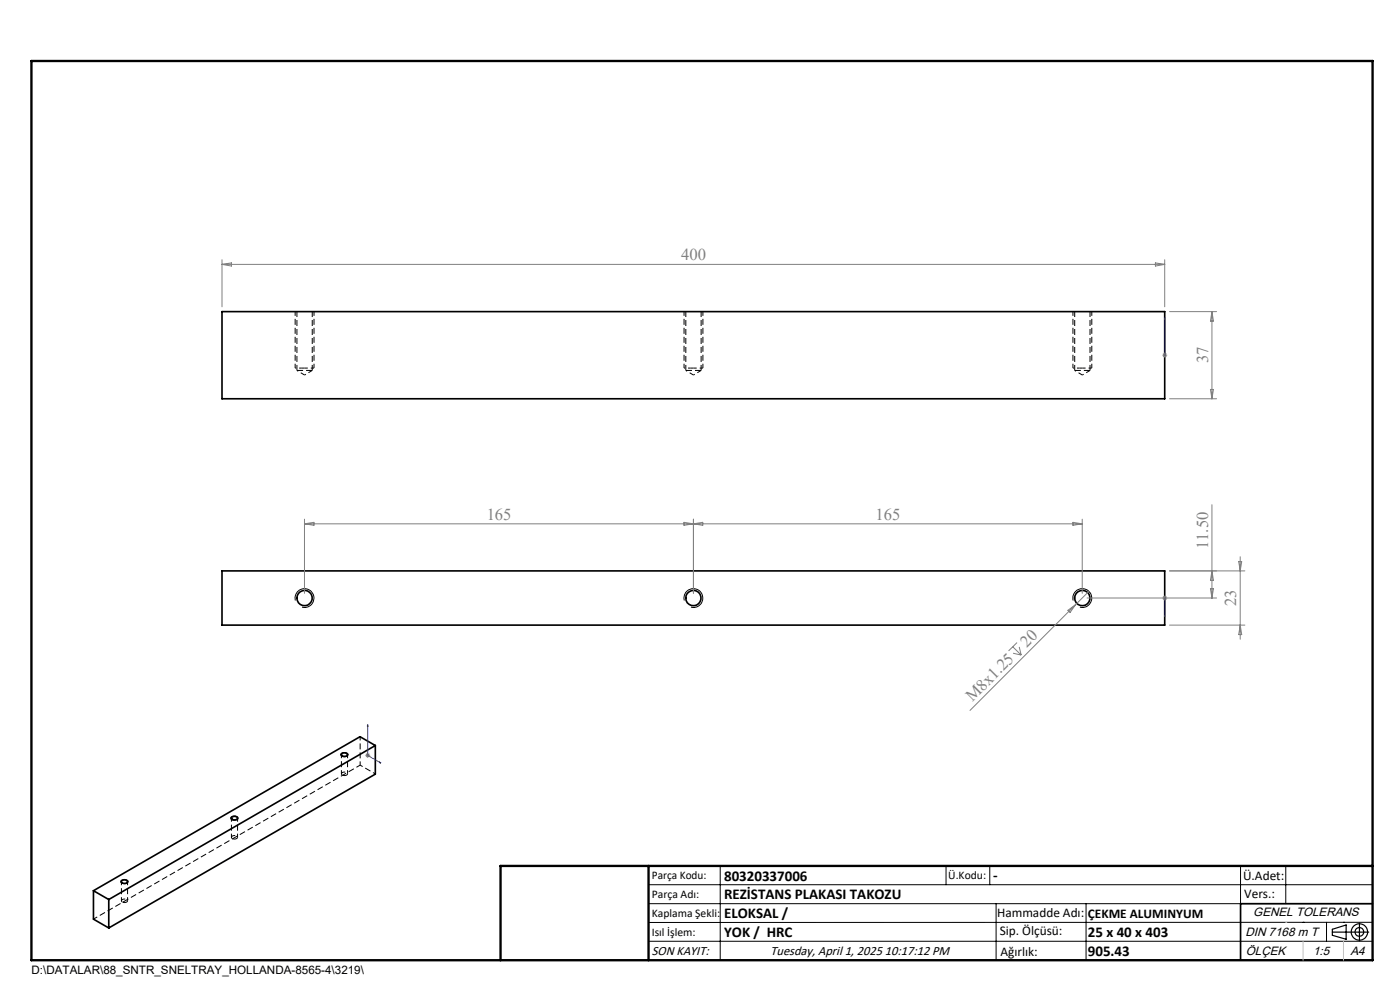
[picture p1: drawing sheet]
<svg xmlns="http://www.w3.org/2000/svg" width="297mm" height="210mm" viewBox="0 0 297 210" stroke-linecap="round" stroke-linejoin="round" font-family="sans-serif">
<path d="M63 78.6h3.2M64.6 78.1h-.6M145.5 78.6h3.2M147.1 78.1h-.6M228 78.6h3.2M229.6 78.1h-.6M49.3 177.9a.66 .66 0 0 0 1.1-.4 .76 .76 0 0 0-1.3 .2l.2 .2M72.6 164.4a.66 .66 0 0 0 1.1-.4 .76 .76 0 0 0-1.3 .2l.2 .2M26 191.3a.66 .66 0 0 0 1-.3 .76 .76 0 0 0-1.2 .1l.2 .2" fill="none" stroke="#000" stroke-width=".21" stroke-dasharray="1.3 .6" stroke-linecap="butt"/>
<path d="M63 66.1v12.5M66.2 78.6v-12.5M145.5 66.1v12.5M148.7 78.6v-12.5M228 66.1v12.5M231.2 78.6v-12.5" fill="none" stroke="#000" stroke-width=".21" stroke-dasharray="1.3 .6" stroke-dashoffset=".1" stroke-linecap="butt"/>
<path d="M63 78.6l1.6 1M64.6 79.6l1.6-1M145.5 78.6l1.6 1M147.1 79.6l1.6-1M228 78.6l1.6 1M229.6 79.6l1.6-1" fill="none" stroke="#000" stroke-width=".21" stroke-dasharray="1.3 .6" stroke-dashoffset=".9" stroke-linecap="butt"/>
<g fill="none" stroke="#000" stroke-width=".35">
<path d="M47.1 66.1h200v18.5h-200zM47.1 121.1h200v11.5h-200zM72.5 159.9a.81 .81 0 0 1 1.2 .2 .71 .71 0 0 1-.7 .3 .71 .71 0 0 1-.6-.4zM79.6 158.1v6.1l-56.5 32.6M79.6 158.1l-56.5 32.7M79.6 158.1l-3.2-1.8-56.6 32.6M49.2 173.3a.68 .68 0 0 1 1.1 .4 .72 .72 0 0 1-1.2-.2zM19.8 188.9l3.3 1.9M19.8 188.9v6.1l3.3 1.8M23.1 190.8v6M25.8 186.8a.8 .8 0 0 1 1.3 .2 .73 .73 0 0 1-.7 .4 .73 .73 0 0 1-.6-.5zM291.2 191.7h-28v12"/>
<circle cx="64.6" cy="126.9" r="1.63"/>
<circle cx="147.1" cy="126.9" r="1.63"/>
<circle cx="229.6" cy="126.9" r="1.64"/>
</g>
<path d="M62.6 66.1v12M66.6 78.1v-12M145.1 66.1v12M149.1 78.1v-12M227.6 66.1v12M231.6 78.1v-12M19.8 195l56.6-32.7" fill="none" stroke="#000" stroke-width=".21" stroke-dasharray="1.3 .6" stroke-dashoffset=".4" stroke-linecap="butt"/>
<path d="M64 78.1h-1.4M146.5 78.1h-1.4M229 78.1h-1.4M76.4 162.3l3.3 1.9" fill="none" stroke="#000" stroke-width=".21" stroke-dasharray="1.3 .6" stroke-dashoffset=".7" stroke-linecap="butt"/>
<path d="M76.4 156.3v6M49.1 173.5v4.1M50.4 177.6v-4.1M72.4 160.1v4M73.7 164.1v-4M25.8 187v4.1M27.1 191.1v-4.1" fill="none" stroke="#000" stroke-width=".21" stroke-dasharray="1.3 .6" stroke-dashoffset=".5" stroke-linecap="butt"/>
<g fill="none" stroke="#808080" stroke-width=".21">
<path d="M47.1 55.1v10M47.1 56.1h200M47.1 56.1l2-.3v.6zM245.1 55.8l2 .3-2 .3zM247.1 55.1v10M246.6 75.3h1M246.7 75l.7 .7M247.1 74.9v.9M247.4 75l-.7 .7M248.1 66.1h10M257.1 66.1v18.5M257.1 66.1l.3 2h-.6z"/>
<path d="M248.1 84.6h10M256.8 82.6h.6l-.3 2zM64.6 110.1v15.8M64.6 111.1h165M64.6 111.1l2-.3v.6zM145.1 110.8l4 .6v-.6l-4 .6zM147.1 110.1v15.8M227.6 110.8l2 .3-2 .3zM229.6 110.1v15.8M257.1 107.1v19.8M262.8 119.1h.6l-.3 2zM263.1 118.1v17.5"/>
<path d="M214.8 137.2l1.8 1.8M214.9 138.6l1.7 .4M215.8 136.3l-1.8 1.8M216.2 137.2l.4 1.8M226.6 129.5l1.6-1.2-1.2 1.6zM230.6 126.9h27.5M231 125.4l-25.2 25.3M246.7 126.5l.7 .7M247.1 126.4v1M247.4 126.5l-.7 .7M248.1 132.6h16M248.1 121.1h16"/>
<path d="M256.8 124.9h.6l-.3 2zM257.1 121.1l.3 2h-.6zM263.1 132.6l.3 2h-.6zM77.6 159.9l.8 .7M78 159.7v1.1M78.4 159.9l-.8 .7M77.5 160.2h1"/>
</g>
<g fill="none" stroke="#000" stroke-width=".21">
<path d="M62.7 127.4a2 2 0 0 1 1.7-2.5 2 2 0 0 1 2.2 2.1 2 2 0 0 1-2.5 1.8M145.2 127.4a2 2 0 0 1 1.7-2.5 2 2 0 0 1 2.2 2.1 2 2 0 0 1-2.5 1.8M227.7 127.4a1.99 1.99 0 0 1 1.7-2.5 1.99 1.99 0 0 1 2.2 2.1 1.99 1.99 0 0 1-2.5 1.8M72.3 159.9a.89 .89 0 0 1 1.5 .3 .93 .93 0 0 1-1.6-.2zM49.1 173.3a.93 .93 0 0 1 1.4 .3 .93 .93 0 0 1-1.6-.1zM25.6 186.9a1 1 0 0 1 1.6 .1 .89 .89 0 0 1-1.6 0zM137.6 187.7h153.6M137.6 191.7h153.6M137.6 199.7h153.6M152.8 183.7v20M200.7 183.7v4M210 183.7v4"/>
<path d="M211.3 191.7v12M230.4 191.7v12M263.2 183.7v20M272.8 183.7v8M276.4 195.6h.1M281.4 195.6v4.1M285 195.6h.1M291.2 195.6l-153.6 .1"/>
</g>
<path d="M66.6 78.1h-2M149.1 78.1h-2M231.6 78.1h-2" fill="none" stroke="#000" stroke-width=".21" stroke-dasharray="1.3 .6" stroke-dashoffset=".6" stroke-linecap="butt"/>
<g fill="none" stroke="#000" stroke-width=".25">
<path d="M282.6 197.7h7.8M282.6 197.1l3-.9v3l-3-.8zM288.4 195.8v3.8M106.2 203.7h185"/>
<circle cx="288.4" cy="197.7" r="1.74"/>
<circle cx="288.4" cy="197.7" r=".93"/>
</g>
<path d="M247.1 75.2v.3zM247.1 67.4v.4v-.4M247.1 75.3h.1M247.1 67.4v7.9M247.1 130.9v-.5v.5M247.1 126.8v.2zM247.1 126.9h.1M247.1 126.9v4M78 153.7l.1 .4-.2-.1zM78 153.7v6.5l2.8 1.7M80.5 161.6l.3 .3-.3-.1z" fill="none" stroke="#00f" stroke-width=".21"/>
<path d="M6.7 12.9h284.5v190.8h-284.5zM137.6 183.7v20M291.2 183.7h-185v20" fill="none" stroke="#000" stroke-width=".5"/>
<path d="M276.4 199.7v4M285 199.7v4" fill="none" stroke="#c0c0c0" stroke-width=".21"/>
<path d="M272.8 195.6h.1" fill="none" stroke="#c0c0c0" stroke-width=".25"/>
<g fill="#00f">
<path d="M247.1 75.2v.3zM247.1 67.4v.4z"/>
<path d="M80.5 161.6l.3 .3-.3-.1zM78 153.7l.1 .4-.2-.1z"/>
<path d="M247.1 130.4v.5zM247.1 126.8v.2z"/>
</g>
<g font-size="3.5" fill="#808080">
<text x="144.5" y="55.2">400</text>
<text x="256.3" y="77.1" transform="rotate(-90 256.3 77.1)">37</text>
<text x="103.2" y="110.3">165</text>
<text x="185.7" y="110.3">165</text>
<text x="256.3" y="116.5" transform="rotate(-90 256.3 116.5)">11.50</text>
<text x="262.3" y="128.6" transform="rotate(-90 262.3 128.6)">23</text>
<text x="217.9" y="137.4" transform="rotate(-45 217.9 137.4)">20</text>
<text x="206.3" y="149" transform="rotate(-45 206.3 149)">M8x1.25</text>
</g>
<g font-size="3.2">
<text x="153.6" y="190.8">REZİSTANS PLAKASI TAKOZU</text>
<text x="153.6" y="186.8">80320337006</text>
<text x="210.7" y="186.6">-</text>
<text x="153.6" y="194.8">ELOKSAL /</text>
<text x="153.6" y="198.8">YOK / HRC</text>
<text x="230.8" y="198.7">25 x 40 x 403</text>
<text x="230.8" y="202.8">905.43</text>
</g>
<g font-size="2.8">
<text x="263.7" y="186.7">Ü.Adet:</text>
<text x="263.9" y="190.5">Vers.:</text>
<text x="211.5" y="194.5">Hammadde Adı:</text>
<text x="230.8" y="194.7">ÇEKME ALUMINYUM</text>
<text x="138.3" y="202.6">SON KAYIT:</text>
<text x="163.5" y="202.6">Tuesday, April 1, 2025 10:17:12 PM</text>
<text x="212.1" y="198.4">Sip. Ölçüsü:</text>
<text x="212.2" y="202.7">Ağırlık:</text>
</g>
<g font-size="2.6">
<text x="265.9" y="194.4">GENEL TOLERANS</text>
<text x="264.2" y="198.5">DIN 7168 m T</text>
<text x="264.3" y="202.6">ÖLÇEK</text>
<text x="278.5" y="202.6">1:5</text>
<text x="286.5" y="202.6">A4</text>
</g>
<g font-size="2.5">
<text x="138.3" y="186.4">Parça Kodu:</text>
<text x="138.3" y="190.5">Parça Adı:</text>
<text x="201.2" y="186.5">Ü.Kodu:</text>
<text x="138.3" y="194.5">Kaplama Şekli:</text>
<text x="138.3" y="198.6">Isıl İşlem:</text>
<text x="6.7" y="206.7">D:\DATALAR\88_SNTR_SNELTRAY_HOLLANDA-8565-4\3219\</text>
</g>
</svg>
